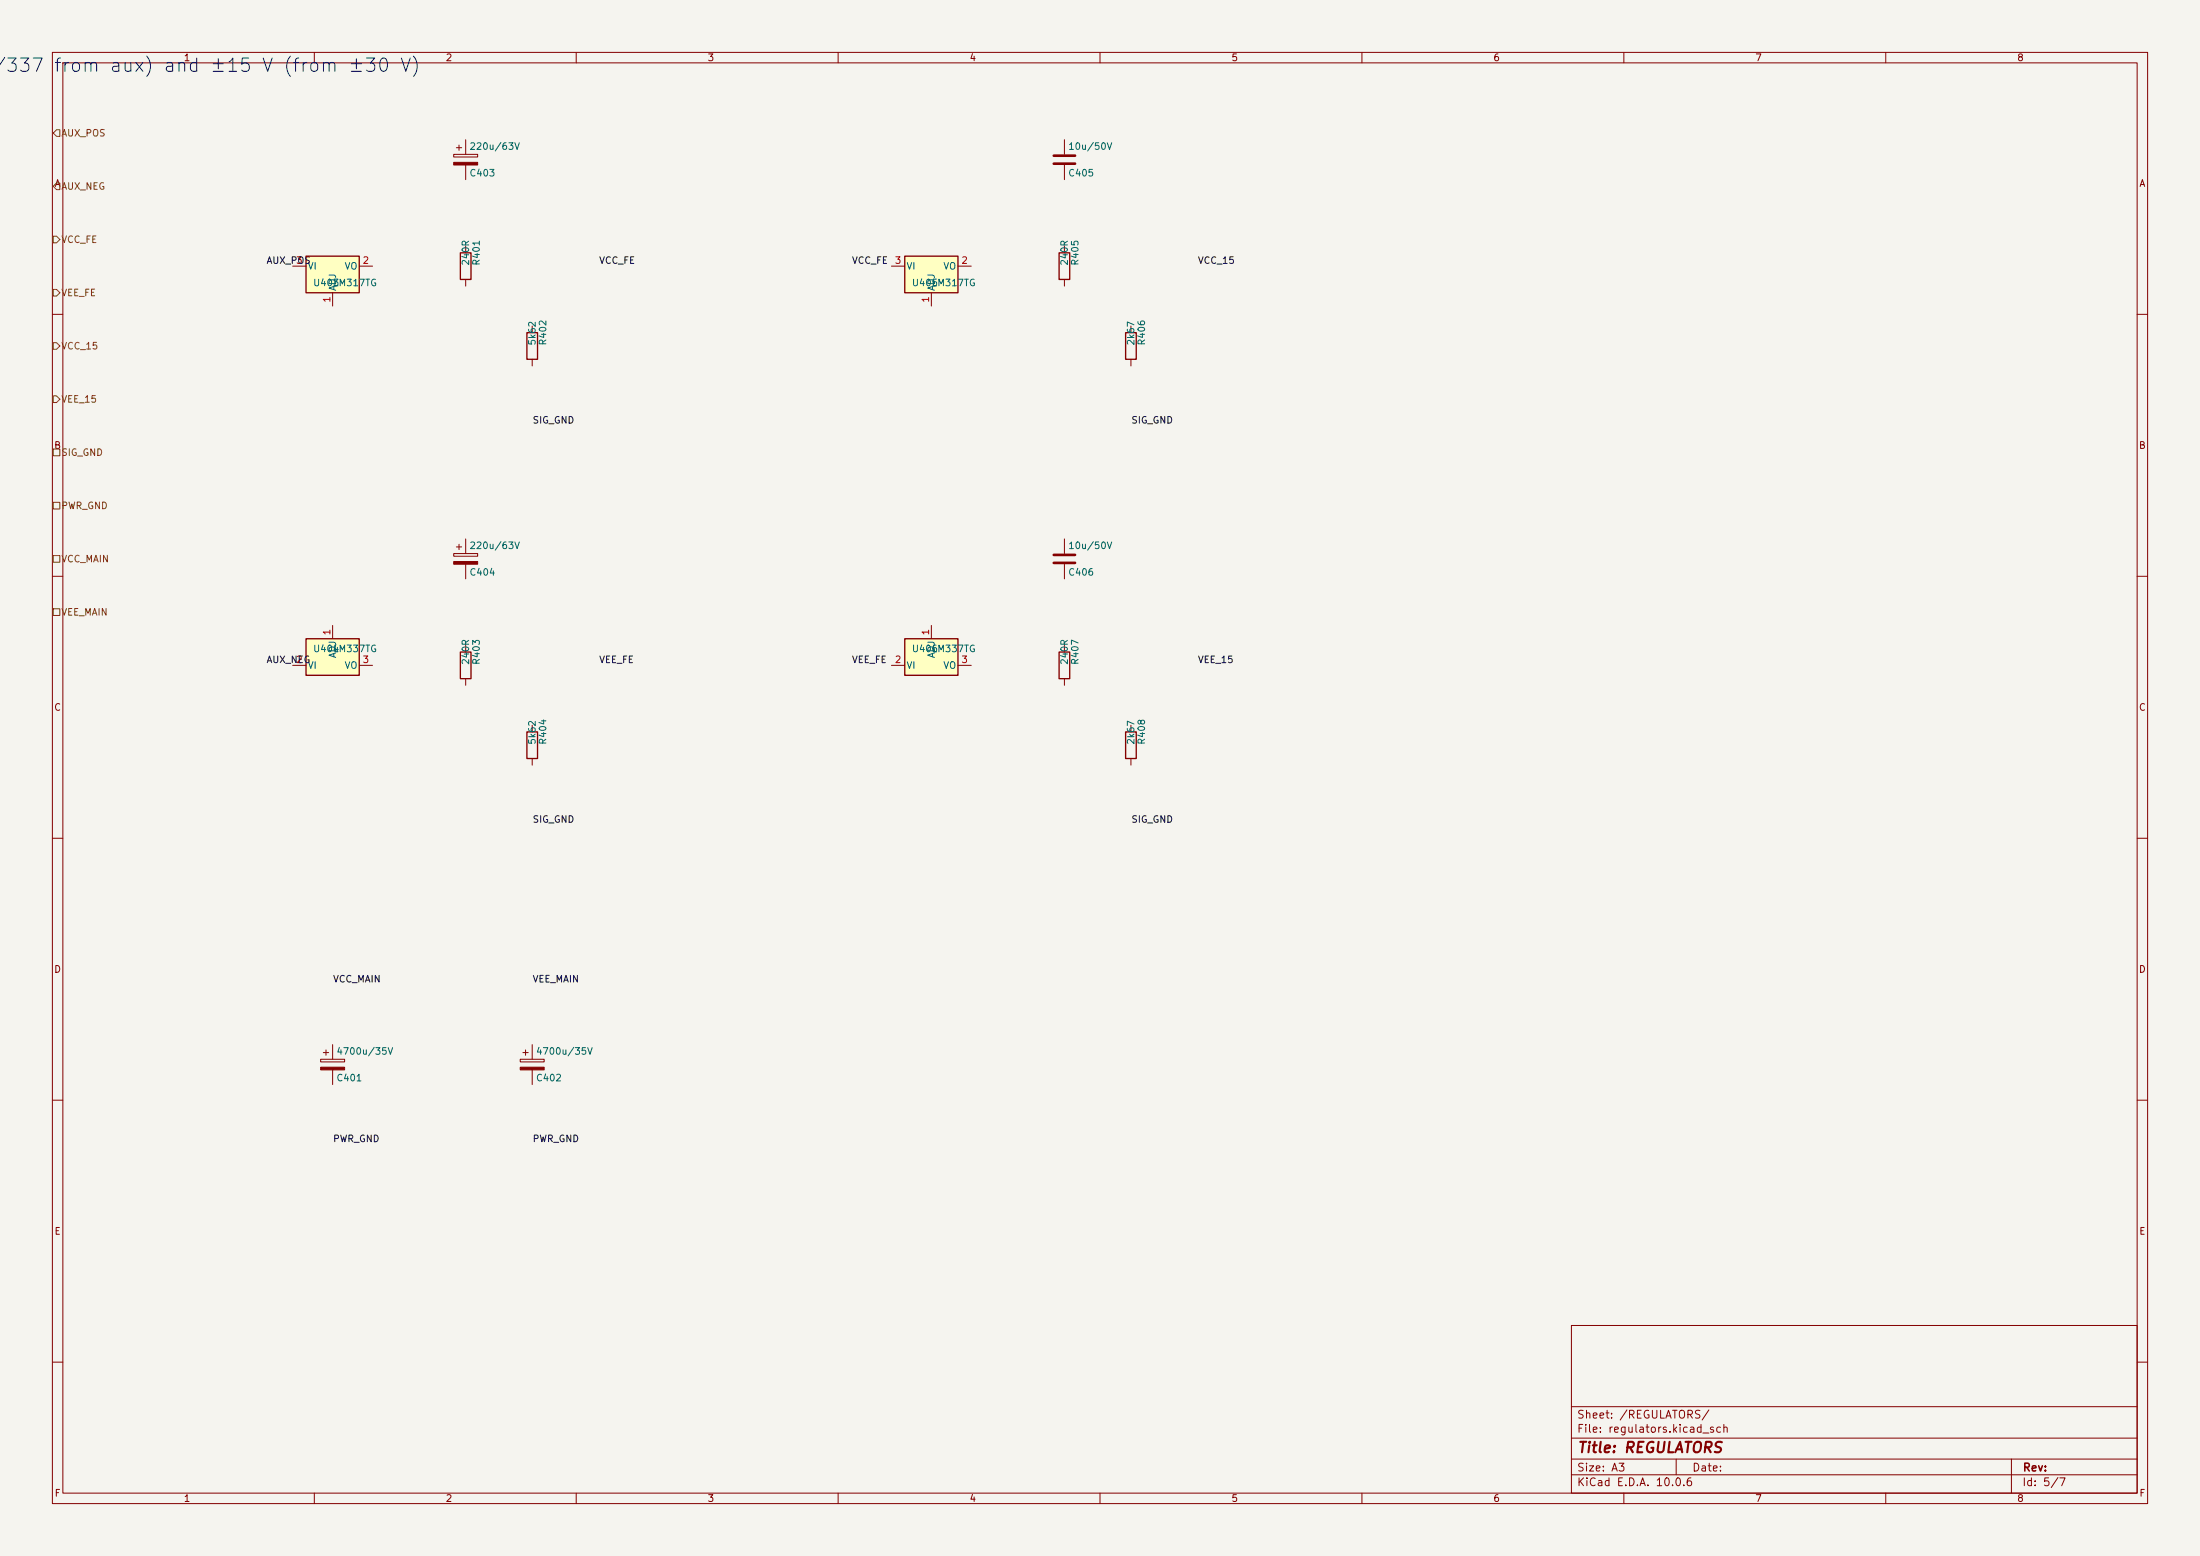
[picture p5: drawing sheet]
<svg xmlns="http://www.w3.org/2000/svg" width="420mm" height="297mm" viewBox="0 0 420 297" stroke-linecap="round" stroke-linejoin="round" font-family="sans-serif">
<path d="M0 0h420v297h-420z" fill="#f5f4ef" stroke="#f5f4ef" stroke-width=".19"/>
<g fill="none" stroke="#840000" stroke-width=".19">
<path d="M10 10h400v277h-400zM12 12h396v273h-396zM60 10v2M110 10v2M160 10v2M210 10v2M260 10v2M310 10v2M360 10v2M203.2 26.7v2.8M203.2 31.5v2.8M88.9 47v1.3"/>
<path d="M88.9 53.3v1.3M10 60h2M408 60h2M10 110h2M408 110h2M88.9 123.2v1.3M88.9 129.5v1.3M101.6 138.4v1.3M10 160h2M101.6 144.8v1.3M408 160h2M10 210h2"/>
<path d="M408 210h2M300 253h108v32h-108zM10 260h2M300 278.5h108M300 274.5h108M300 268.5h108M320 278.5v3M384 278.5v6.5M408 260h2M60 285v2M110 285v2M160 285v2"/>
<path d="M210 285v2M260 285v2M300 281.5h108M310 285v2M360 285v2"/>
</g>
<path d="M87.9 48.3h2v5h-2zM87.9 124.5h2v5h-2zM100.6 139.7h2v5.1h-2z" fill="none" stroke="#840000" stroke-width=".25"/>
<path d="M201.2 29.7h4M201.2 31.2h4" fill="none" stroke="#840000" stroke-width=".51"/>
<path d="M58.4 121.9h10.2v7h-10.2z" fill="#ffffc2"/>
<path d="M202.2 48.3h2v5h-2zM214.9 63.5h2v5.1h-2zM58.4 121.9h10.2v7h-10.2z" fill="none" stroke="#840000" stroke-width=".25"/>
<path d="M203.2 47v1.3M203.2 53.3v1.3M215.9 62.2v1.3M215.9 68.6v1.3M63.5 119.4v2.5M86.6 105.7h4.6v.5h-4.6zM87.1 104.4h1M87.6 103.9v1M88.9 102.9v2.8M88.9 107.7v2.8M55.9 127h2.5M68.6 127h2.5" fill="none" stroke="#840000" stroke-width=".19"/>
<path d="M86.6 107.2h4.6v.5h-4.6z" fill="#840000" stroke="#840000" stroke-width=".19"/>
<path d="M172.7 48.9h10.2v7h-10.2z" fill="#ffffc2"/>
<path d="M172.7 48.9h10.2v7h-10.2zM100.6 63.5h2v5.1h-2z" fill="none" stroke="#840000" stroke-width=".25"/>
<path d="M86.6 29.5h4.6v.5h-4.6zM87.1 28.2h1M87.6 27.7v1M88.9 26.7v2.8M88.9 31.5v2.8M170.2 50.8h2.5M177.8 55.9v2.5M182.9 50.8h2.5M101.6 62.2v1.3M101.6 68.6v1.3" fill="none" stroke="#840000" stroke-width=".19"/>
<path d="M86.6 31h4.6v.5h-4.6z" fill="#840000" stroke="#840000" stroke-width=".19"/>
<path d="M172.7 121.9h10.2v7h-10.2z" fill="#ffffc2"/>
<path d="M172.7 121.9h10.2v7h-10.2zM202.2 124.5h2v5h-2zM214.9 139.7h2v5.1h-2z" fill="none" stroke="#840000" stroke-width=".25"/>
<g fill="none" stroke="#840000" stroke-width=".19">
<path d="M177.8 119.4v2.5M203.2 102.9v2.8M203.2 107.7v2.8M170.2 127h2.5M182.9 127h2.5M203.2 123.2v1.3M203.2 129.5v1.3M215.9 138.4v1.3M215.9 144.8v1.3M63.5 199.4v2.8M101.6 199.4v2.8M61.2 202.2h4.6v.5h-4.6z"/>
<path d="M61.7 200.9h1M62.2 200.4v1M63.5 204.2v2.8M99.3 202.2h4.6v.5h-4.6zM99.8 200.9h1M100.3 200.4v1M101.6 204.2v2.8"/>
</g>
<path d="M201.2 105.9h4M201.2 107.4h4" fill="none" stroke="#840000" stroke-width=".51"/>
<g fill="#840000" stroke="#840000" stroke-width=".19">
<path d="M61.2 203.7h4.6v.5h-4.6z"/>
<path d="M99.3 203.7h4.6v.5h-4.6z"/>
</g>
<path d="M58.4 48.9h10.2v7h-10.2z" fill="#ffffc2"/>
<path d="M58.4 48.9h10.2v7h-10.2z" fill="none" stroke="#840000" stroke-width=".25"/>
<path d="M55.9 50.8h2.5M63.5 55.9v2.5M68.6 50.8h2.5" fill="none" stroke="#840000" stroke-width=".19"/>
<path d="M10.2 25.4l.6-.6h.6v1.2h-.6zM10.2 35.6l.6-.7h.6v1.3h-.6zM10.2 55.2h.6l.6 .7-.6 .6h-.6zM10.2 45.1h.6l.6 .6-.6 .7h-.6zM10.2 65.4h.6l.6 .6-.6 .7h-.6zM10.2 75.6h.6l.6 .6-.6 .6h-.6zM10.2 85.7h1.2v1.3h-1.2zM10.2 95.9h1.2v1.3h-1.2zM10.2 116.2h1.2v1.3h-1.2zM10.2 106h1.2v1.3h-1.2z" fill="none" stroke="#725600" stroke-width=".19"/>
<g font-size="2.5" fill="#0000c2">
<text x=".9" y="14.4">337</text>
<text x="10.1" y="14.4">from aux) and ±15 V (from ±30 V)</text>
</g>
<text font-size="2" fill="#840000" x="301" y="277.8">Title: REGULATORS</text>
<g font-size="1.5" fill="#840000">
<text x="300.9" y="273.8">File: regulators.kicad_sch</text>
<text x="300.9" y="271.1">Sheet: /REGULATORS/</text>
<text x="300.9" y="281.2">Size: A3</text>
<text x="322.9" y="281.2">Date:</text>
<text x="386" y="281.2">Rev:</text>
<text x="300.9" y="284">KiCad E.D.A. 10.0.6</text>
<text x="385.9" y="284">Id: 5/7</text>
</g>
<g font-size="1.3" fill="#840000">
<text x="35" y="12">1</text>
<text x="85" y="12">2</text>
<text x="135" y="12">3</text>
<text x="185" y="12">4</text>
<text x="235" y="12">5</text>
<text x="285" y="12">6</text>
<text x="335" y="12">7</text>
<text x="385" y="12">8</text>
<text x="10.3" y="36">A</text>
<text x="408.3" y="36">A</text>
<text x="10.2" y="86">B</text>
<text x="408.2" y="86">B</text>
<text x="10.2" y="136">C</text>
<text x="408.2" y="136">C</text>
<text x="10.2" y="186">D</text>
<text x="408.2" y="186">D</text>
<text x="10.3" y="236">E</text>
<text x="408.3" y="236">E</text>
<text x="10.3" y="286">F</text>
<text x="35" y="287">1</text>
<text x="85" y="287">2</text>
<text x="135" y="287">3</text>
<text x="185" y="287">4</text>
<text x="235" y="287">5</text>
<text x="285" y="287">6</text>
<text x="335" y="287">7</text>
<text x="385" y="287">8</text>
<text x="408.3" y="286">F</text>
</g>
<g font-size="1.3" fill="#725600">
<text x="11.6" y="26.4">AUX_POS</text>
<text x="11.6" y="36.5">AUX_NEG</text>
<text x="11.6" y="46.7">VCC_FE</text>
<text x="11.6" y="56.8">VEE_FE</text>
<text x="11.6" y="67">VCC_15</text>
<text x="11.6" y="77.2">VEE_15</text>
<text x="11.6" y="87.3">SIG_GND</text>
<text x="11.6" y="97.5">PWR_GND</text>
<text x="11.6" y="107.6">VCC_MAIN</text>
<text x="11.6" y="117.8">VEE_MAIN</text>
</g>
<g font-size="1.3" fill="#006464">
<text x="89.5" y="28.9">220u/63V</text>
<text x="203.8" y="28.9">10u/50V</text>
<text x="89.5" y="34">C403</text>
<text x="203.8" y="34">C405</text>
<text x="58.6" y="51.8">VI</text>
<text x="65.7" y="51.8">VO</text>
<text x="89.9" y="50.8" transform="rotate(-90 89.9 50.8)">240R</text>
<text x="91.9" y="50.8" transform="rotate(-90 91.9 50.8)">R401</text>
<text x="172.9" y="51.8">VI</text>
<text x="180" y="51.8">VO</text>
<text x="204.2" y="50.8" transform="rotate(-90 204.2 50.8)">240R</text>
<text x="206.2" y="50.8" transform="rotate(-90 206.2 50.8)">R405</text>
<text x="59.7" y="54.9">U403</text>
<text x="63.5" y="54.9">LM317TG</text>
<text x="64.5" y="55.7" transform="rotate(-90 64.5 55.7)">ADJ</text>
<text x="174" y="54.9">U405</text>
<text x="177.8" y="54.9">LM317TG</text>
<text x="178.8" y="55.7" transform="rotate(-90 178.8 55.7)">ADJ</text>
<text x="102.6" y="66.1" transform="rotate(-90 102.6 66.1)">5k62</text>
<text x="104.6" y="66.1" transform="rotate(-90 104.6 66.1)">R402</text>
<text x="216.9" y="66.1" transform="rotate(-90 216.9 66.1)">2k67</text>
<text x="218.9" y="66.1" transform="rotate(-90 218.9 66.1)">R406</text>
<text x="89.5" y="105.1">220u/63V</text>
<text x="203.8" y="105.1">10u/50V</text>
<text x="89.5" y="110.2">C404</text>
<text x="203.8" y="110.2">C406</text>
<text x="59.7" y="124.8">U404</text>
<text x="63.5" y="124.8">LM337TG</text>
<text x="64.5" y="125.7" transform="rotate(-90 64.5 125.7)">ADJ</text>
<text x="174" y="124.8">U406</text>
<text x="177.8" y="124.8">LM337TG</text>
<text x="178.8" y="125.7" transform="rotate(-90 178.8 125.7)">ADJ</text>
<text x="58.6" y="128">VI</text>
<text x="65.7" y="128">VO</text>
<text x="89.9" y="127" transform="rotate(-90 89.9 127)">240R</text>
<text x="91.9" y="127" transform="rotate(-90 91.9 127)">R403</text>
<text x="172.9" y="128">VI</text>
<text x="180" y="128">VO</text>
<text x="204.2" y="127" transform="rotate(-90 204.2 127)">240R</text>
<text x="206.2" y="127" transform="rotate(-90 206.2 127)">R407</text>
<text x="102.6" y="142.3" transform="rotate(-90 102.6 142.3)">5k62</text>
<text x="104.6" y="142.3" transform="rotate(-90 104.6 142.3)">R404</text>
<text x="216.9" y="142.3" transform="rotate(-90 216.9 142.3)">2k67</text>
<text x="218.9" y="142.3" transform="rotate(-90 218.9 142.3)">R408</text>
<text x="64.1" y="201.6">4700u/35V</text>
<text x="102.2" y="201.6">4700u/35V</text>
<text x="64.1" y="206.7">C401</text>
<text x="102.2" y="206.7">C402</text>
</g>
<g font-size="1.3" fill="#0f0f0f">
<text x="50.8" y="50.7">AUX_POS</text>
<text x="114.3" y="50.7">VCC_FE</text>
<text x="162.5" y="50.7">VCC_FE</text>
<text x="228.6" y="50.7">VCC_15</text>
<text x="101.6" y="81.2">SIG_GND</text>
<text x="215.9" y="81.2">SIG_GND</text>
<text x="50.8" y="126.9">AUX_NEG</text>
<text x="114.3" y="126.9">VEE_FE</text>
<text x="162.5" y="126.9">VEE_FE</text>
<text x="228.6" y="126.9">VEE_15</text>
<text x="101.6" y="157.4">SIG_GND</text>
<text x="215.9" y="157.4">SIG_GND</text>
<text x="63.5" y="187.8">VCC_MAIN</text>
<text x="101.6" y="187.8">VEE_MAIN</text>
<text x="63.5" y="218.3">PWR_GND</text>
<text x="101.6" y="218.3">PWR_GND</text>
</g>
<g font-size="1.3" fill="#a90000">
<text x="56.4" y="50.7">3</text>
<text x="69.1" y="50.7">2</text>
<text x="170.7" y="50.7">3</text>
<text x="183.4" y="50.7">2</text>
<text x="63.4" y="57.9" transform="rotate(-90 63.4 57.9)">1</text>
<text x="177.7" y="57.9" transform="rotate(-90 177.7 57.9)">1</text>
<text x="63.4" y="121.4" transform="rotate(-90 63.4 121.4)">1</text>
<text x="177.7" y="121.4" transform="rotate(-90 177.7 121.4)">1</text>
<text x="56.4" y="126.9">2</text>
<text x="69.1" y="126.9">3</text>
<text x="170.7" y="126.9">2</text>
<text x="183.4" y="126.9">3</text>
</g>
</svg>
